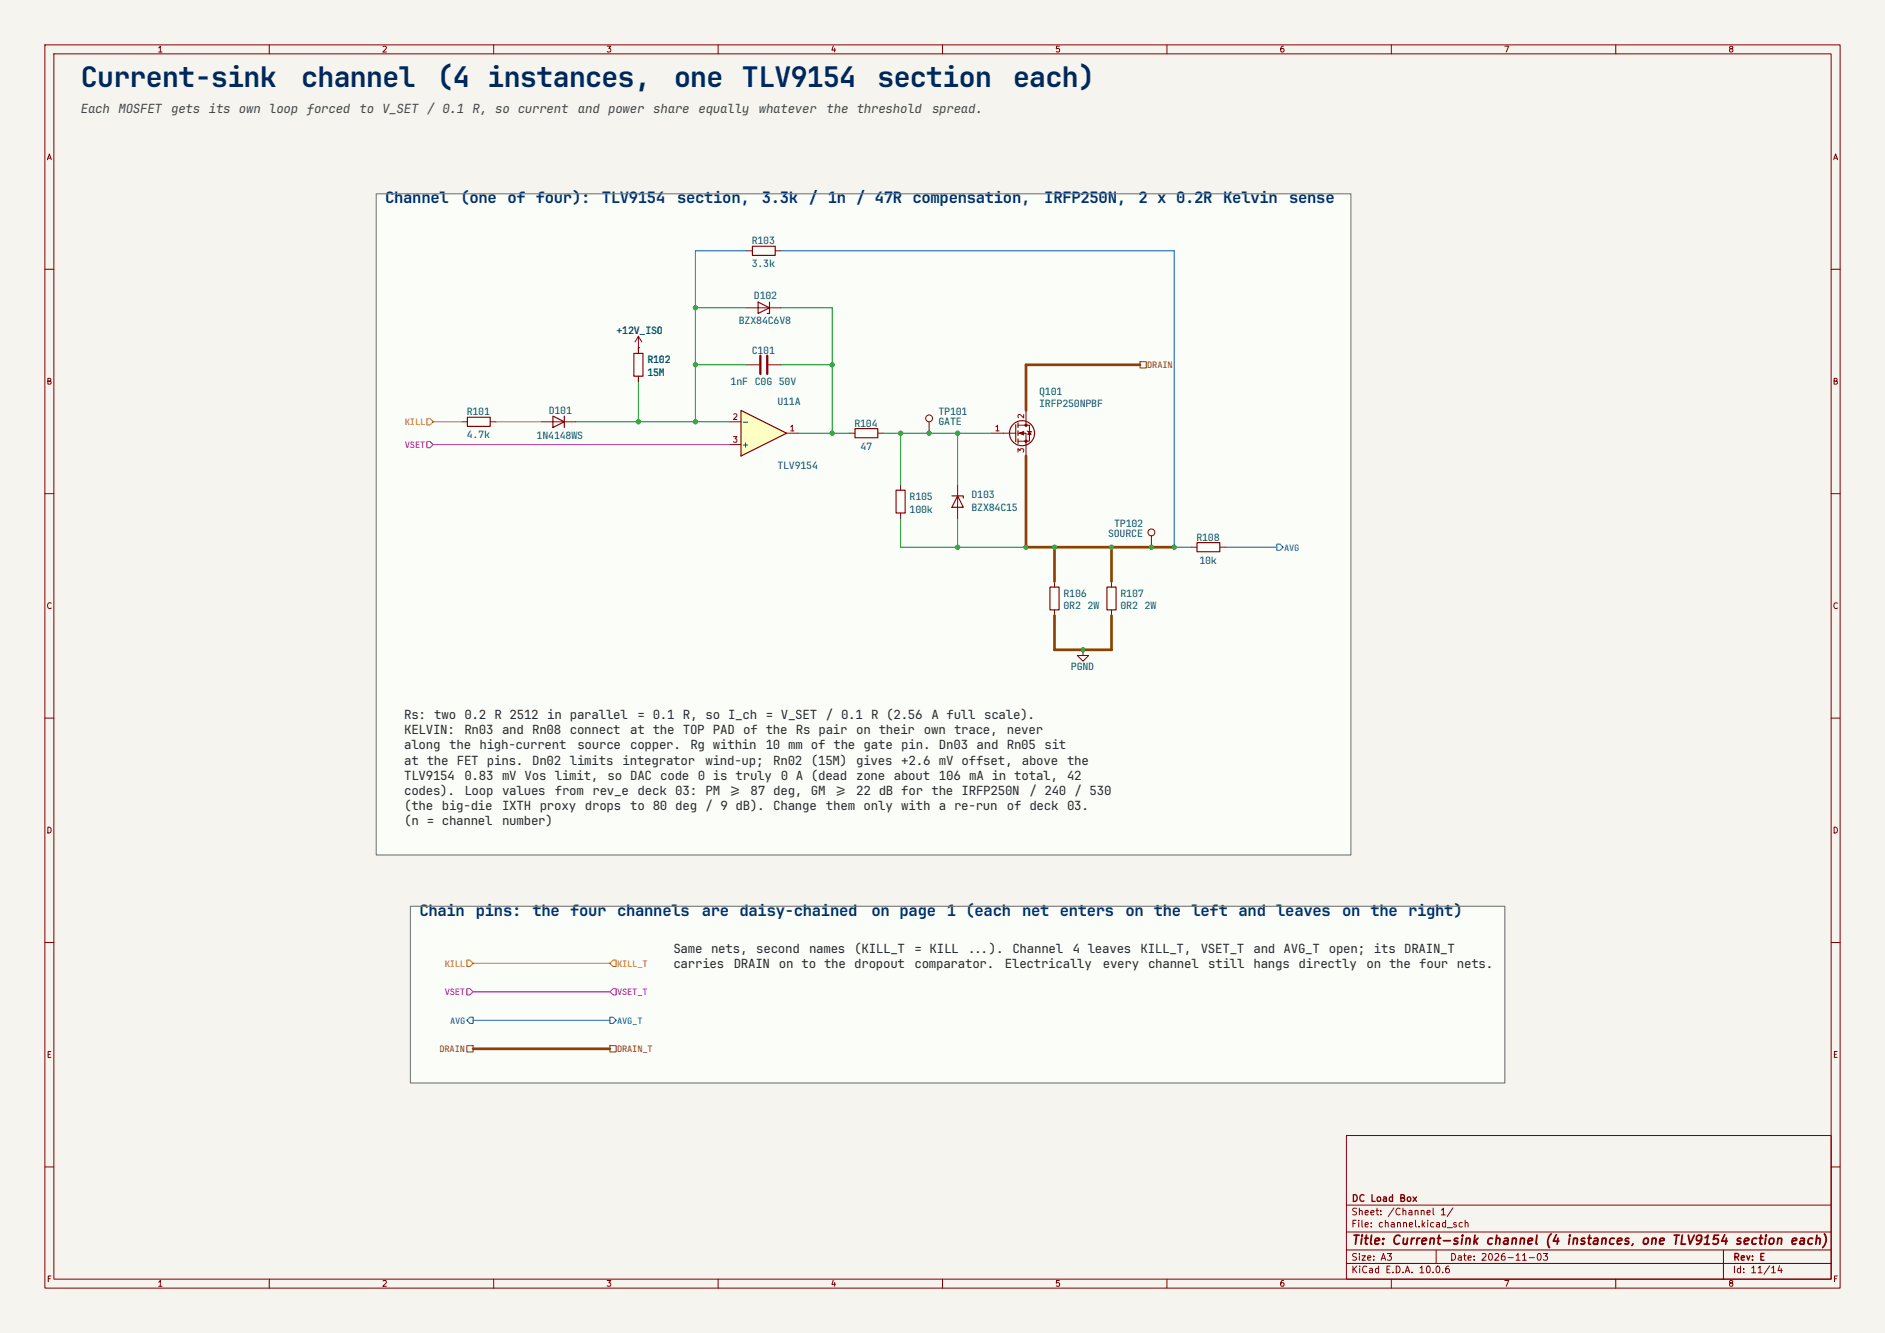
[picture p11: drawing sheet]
<svg xmlns="http://www.w3.org/2000/svg" width="420mm" height="297mm" viewBox="0 0 420 297" stroke-linecap="round" stroke-linejoin="round" font-family="sans-serif">
<path d="M0 0h420v297h-420z" fill="#f5f4ef" stroke="#f5f4ef" stroke-width=".22"/>
<g fill="none" stroke="#840000" stroke-width=".22">
<path d="M10 10h400v277h-400zM12 12h396v273h-396zM60 10v2M110 10v2M160 10v2M210 10v2M260 10v2M310 10v2M360 10v2M10 60h2M408 60h2M10 110h2"/>
<path d="M408 110h2M10 160h2M408 160h2M10 210h2M408 210h2M300 253h108v32h-108zM10 260h2M300 278.5h108M300 274.5h108M300 268.5h108M320 278.5v3M384 278.5v6.5"/>
<path d="M408 260h2M60 285v2M110 285v2M160 285v2M210 285v2M260 285v2M300 281.5h108M310 285v2M360 285v2"/>
</g>
<g fill="#fafdf8">
<path d="M83.8 43.2h217.2v147.3h-217.2z"/>
<path d="M91.4 201.9h243.9v39.4h-243.9z"/>
</g>
<g fill="none" stroke="#840000" stroke-width=".25">
<path d="M167.6 54.9h5.1v2h-5.1zM141.2 78.7h2.1v5.1h-2.1zM168.9 67.3l2.5 1.3-2.5 1.3zM171.4 67.3v2.6h-.5M104.1 93h5.1v2h-5.1zM123.2 92.7l2.5 1.3-2.5 1.3zM125.7 92.7v2.6M226.3 94.6v3.8M226.8 94.2v1.1M226.8 96v1M226.8 97.8v1M212.1 110.5h2.5v.5"/>
<path d="M213.4 110.5l1.2 2.5h-2.5zM233.9 130.8h2.1v5.1h-2.1zM246.6 130.8h2.1v5.1h-2.1z"/>
<circle cx="227.7" cy="96.5" r="2.79"/>
</g>
<g fill="none" stroke="#840000" stroke-width=".22">
<path d="M166.4 55.9h1.2M172.7 55.9h1.3M142.2 77.5h.1M142.2 74.9v3.8M142.2 74.9l-.7 1.3M142.2 74.9l.8 1.3M166.4 68.6h7.6M102.9 94h1.2M109.2 94h1.3M120.6 94h7.7M142.2 83.8v1.3M166.4 81.3h2.8"/>
<path d="M171.2 81.3h2.8M221 96.5h5.3M226.8 94.7h2.6v3.6h-2.6M226.8 96.5h1.8v5.1M228.6 91.4v3.3M228.9 96l1 .3M229.4 96.1l.3 .7h-.7zM213.4 108v7.6M256.5 119.4v2.5M234.9 129.5v1.3M234.9 135.9v1.3M247.6 129.5v1.3"/>
<path d="M247.6 135.9v1.3M241.3 144.8v1.3h1.3l-1.3 1.2-1.3-1.2h1.3M241.3 144.8h.1"/>
<circle cx="256.5" cy="118.6" r=".76"/>
</g>
<path d="M169.4 79.2v4.1M170.9 79.2v4.1" fill="none" stroke="#840000" stroke-width=".51"/>
<g fill="#840000" stroke="#840000" stroke-width=".22">
<path d="M227.1 96.5l1-.4v.8z"/>
<circle cx="228.6" cy="94.7" r=".25"/>
<circle cx="228.6" cy="98.3" r=".25"/>
</g>
<path d="M165.1 91.4l10.2 5.1-10.2 5.1z" fill="#ffffc2"/>
<path d="M165.1 91.4l10.2 5.1-10.2 5.1zM190.5 95.5h5.1v2h-5.1zM199.6 109.2h2.1v5.1h-2.1zM266.7 120.9h5.1v2h-5.1z" fill="none" stroke="#840000" stroke-width=".25"/>
<g fill="none" stroke="#840000" stroke-width=".22">
<path d="M142.2 77.5h.1M142.2 77.5v1.2M142.2 83.8v1.3M162.6 94h2.5M162.6 99.1h2.5M175.3 96.5h2.5M189.2 96.5h1.3M195.6 96.5h1.2M207 94v2.5M200.7 108v1.2M200.7 114.3v1.3M265.4 121.9h1.3"/>
<path d="M271.8 121.9h1.2"/>
<circle cx="207" cy="93.2" r=".76"/>
</g>
<path d="M95.1 93.3h.7l.7 .7-.7 .7h-.7zM96.5 94h6.4M110.5 94h10.1M104 213.9h.7l.7 .7-.7 .7h-.7zM105.4 214.6h30.5M136.6 213.9h.7v1.4h-.7l-.7-.7z" fill="none" stroke="#dc6e00" stroke-width=".22"/>
<path d="M95.1 98.4h.7l.7 .7-.7 .7h-.7zM96.5 99.1h66.1M104 220.3h.7l.7 .7-.7 .7h-.7zM105.4 221h30.5M136.6 220.3h.7v1.4h-.7l-.7-.7z" fill="none" stroke="#a0a" stroke-width=".22"/>
<path d="M166.4 55.9h-11.5v12.7M174 55.9h87.6v66h3.8M273 121.9h11.5M284.5 121.2h.7l.7 .7-.7 .7h-.7zM104.7 226.6h.7v1.4h-.7l-.7-.7zM105.4 227.3h30.5M135.9 226.6h.7l.7 .7-.7 .7h-.7z" fill="none" stroke="#0050c8" stroke-width=".22"/>
<path d="M254 80.6h1.4v1.4h-1.4zM104 233h1.4v1.4h-1.4zM135.9 233h1.4v1.4h-1.4z" fill="none" stroke="#8c4600" stroke-width=".22"/>
<path d="M166.4 68.6h-11.5v25.4M174 68.6h11.4v27.9M128.3 94h34.3M142.2 85.1v8.9M154.9 81.3h11.5M174 81.3h11.4M177.8 96.5h11.4M196.8 96.5h24.2M200.7 96.5v11.5M213.4 96.5v11.5M200.7 115.6v6.3h27.9M213.4 115.6v6.3" fill="none" stroke="#009600" stroke-width=".22"/>
<path d="M254 81.3h-25.4v10.1M228.6 101.6v20.3h33M234.9 121.9v7.6M234.9 137.2v7.6h12.7v-7.6M247.6 121.9v7.6M105.4 233.7h30.5" fill="none" stroke="#8c4600" stroke-width=".6"/>
<path d="M83.8 43.2h217.2v147.3h-217.2zM91.4 201.9h243.9v39.4h-243.9z" fill="none" stroke="#787878" stroke-width=".25"/>
<g fill="#009600" stroke="#009600" stroke-width=".22">
<circle cx="154.9" cy="94" r=".46"/>
<circle cx="154.9" cy="68.6" r=".46"/>
<circle cx="154.9" cy="81.3" r=".46"/>
<circle cx="185.4" cy="81.3" r=".46"/>
<circle cx="213.4" cy="96.5" r=".46"/>
<circle cx="213.4" cy="121.9" r=".46"/>
<circle cx="228.6" cy="121.9" r=".46"/>
<circle cx="234.9" cy="121.9" r=".46"/>
<circle cx="256.5" cy="121.9" r=".46"/>
<circle cx="261.6" cy="121.9" r=".46"/>
<circle cx="247.6" cy="121.9" r=".46"/>
<circle cx="207" cy="96.5" r=".46"/>
<circle cx="241.3" cy="144.8" r=".46"/>
<circle cx="185.4" cy="96.5" r=".46"/>
<circle cx="142.2" cy="94" r=".46"/>
<circle cx="200.7" cy="96.5" r=".46"/>
</g>
<g font-size="6.3" fill="#00285a">
<text x="18" y="19.5">Current-sink</text>
<text x="67.1" y="19.5">channel</text>
<text x="97.3" y="19.5">(4 instances,</text>
<text x="150.2" y="19.5">one TLV9154</text>
<text x="195.5" y="19.5">section</text>
<text x="225.7" y="19.5">each)</text>
</g>
<g font-size="3.5" fill="#003278">
<text x="85.8" y="45.3">Channel</text>
<text x="102.6" y="45.3">(one of four):</text>
<text x="134.1" y="45.3">TLV9154</text>
<text x="150.9" y="45.3">section,</text>
<text x="169.7" y="45.3">3.3k / 1n / 47R compensation,</text>
<text x="232.7" y="45.3">IRFP250N,</text>
<text x="253.7" y="45.3">2 x 0.2R Kelvin</text>
<text x="287.2" y="45.3">sense</text>
<text x="93.4" y="204">Chain</text>
<text x="106" y="204">pins:</text>
<text x="118.6" y="204">the four channels</text>
<text x="156.4" y="204">are daisy-chained</text>
<text x="194.1" y="204">on page 1 (each</text>
<text x="227.7" y="204">net enters</text>
<text x="250.8" y="204">on the left and leaves</text>
<text x="299" y="204">on the right)</text>
</g>
<g font-size="2.8" fill="#464646">
<text x="18" y="25.2">Each MOSFET</text>
<text x="38.1" y="25.2">gets its own loop forced</text>
<text x="80.1" y="25.2">to V_SET / 0.1 R, so current</text>
<text x="128.8" y="25.2">and power</text>
<text x="145.6" y="25.2">share</text>
<text x="155.6" y="25.2">equally</text>
<text x="169.1" y="25.2">whatever</text>
<text x="184.2" y="25.2">the threshold</text>
<text x="207.7" y="25.2">spread.</text>
</g>
<g font-size="2.8" fill="#282828">
<text x="90" y="160.3">Rs: two 0.2 R 2512 in parallel</text>
<text x="142.1" y="160.3">= 0.1 R, so I_ch = V_SET</text>
<text x="184" y="160.3">/ 0.1 R (2.56</text>
<text x="207.5" y="160.3">A full scale).</text>
<text x="90" y="163.6">KELVIN:</text>
<text x="90" y="167">along</text>
<text x="100.1" y="167">the high-current</text>
<text x="103.5" y="163.6">Rn03 and Rn08 connect</text>
<text x="128.6" y="167">source</text>
<text x="140.4" y="163.6">at the TOP PAD of the Rs pair on their</text>
<text x="140.4" y="167">copper.</text>
<text x="153.8" y="167">Rg within</text>
<text x="170.6" y="167">10 mm of the gate pin. Dn03 and Rn05 sit</text>
<text x="205.9" y="163.6">own trace,</text>
<text x="224.3" y="163.6">never</text>
<text x="90" y="170.3">at the FET pins.</text>
<text x="90" y="173.7">TLV9154</text>
<text x="103.5" y="173.7">0.83 mV Vos limit,</text>
<text x="118.6" y="170.3">Dn02 limits</text>
<text x="135.4" y="173.7">so DAC code 0 is truly</text>
<text x="138.7" y="170.3">integrator</text>
<text x="157.2" y="170.3">wind-up;</text>
<text x="172.3" y="170.3">Rn02 (15M)</text>
<text x="174" y="173.7">0 A (dead</text>
<text x="190.7" y="173.7">zone about</text>
<text x="190.7" y="170.3">gives</text>
<text x="200.8" y="170.3">+2.6 mV offset,</text>
<text x="209.2" y="173.7">106 mA in total,</text>
<text x="227.7" y="170.3">above</text>
<text x="237.7" y="173.7">42</text>
<text x="237.7" y="170.3">the</text>
<text x="90" y="177.1">codes).</text>
<text x="103.5" y="177.1">Loop values</text>
<text x="123.6" y="177.1">from rev_e</text>
<text x="142.1" y="177.1">deck 03: PM &gt;= 87 deg, GM &gt;= 22 dB for the IRFP250N</text>
<text x="229.3" y="177.1">/ 240 / 530</text>
<text x="90" y="180.4">(the big-die</text>
<text x="90" y="183.8">(n = channel</text>
<text x="111.9" y="180.4">IXTH proxy</text>
<text x="111.9" y="183.8">number)</text>
<text x="130.3" y="180.4">drops</text>
<text x="140.4" y="180.4">to 80 deg / 9 dB). Change</text>
<text x="184" y="180.4">them only with a re-run</text>
<text x="224.3" y="180.4">of deck 03.</text>
<text x="150" y="212.4">Same nets,</text>
<text x="150" y="215.8">carries</text>
<text x="163.5" y="215.8">DRAIN</text>
<text x="168.5" y="212.4">second</text>
<text x="173.5" y="215.8">on to the dropout</text>
<text x="180.3" y="212.4">names</text>
<text x="190.3" y="212.4">(KILL_T</text>
<text x="203.7" y="212.4">= KILL ...</text>
<text x="203.7" y="215.8">comparator.</text>
<text x="220.3" y="212.4">).</text>
<text x="223.9" y="215.8">Electrically</text>
<text x="225.6" y="212.4">Channel</text>
<text x="239" y="212.4">4 leaves</text>
<text x="245.7" y="215.8">every</text>
<text x="254.1" y="212.4">KILL_T,</text>
<text x="255.8" y="215.8">channel</text>
<text x="267.5" y="212.4">VSET_T</text>
<text x="269.2" y="215.8">still</text>
<text x="279.3" y="212.4">and AVG_T</text>
<text x="279.3" y="215.8">hangs</text>
<text x="289.3" y="215.8">directly</text>
<text x="296.1" y="212.4">open;</text>
<text x="304.5" y="215.8">on the four nets.</text>
<text x="306.1" y="212.4">its DRAIN_T</text>
</g>
<g font-size="2.2" fill="#006464">
<text x="167.5" y="54.4">R103</text>
<text x="167.5" y="59.5">3.3k</text>
<text x="168" y="66.6">D102</text>
<text x="137.3" y="74.5">+12V_ISO</text>
<text x="164.6" y="72.2">BZX84C6V8</text>
<text x="144.2" y="80.9">R102</text>
<text x="144.2" y="83.7">15M</text>
<text x="167.5" y="78.9">C101</text>
<text x="162.8" y="85.8">1nF C0G 50V</text>
<text x="231.5" y="88">Q101</text>
<text x="104" y="92.5">R101</text>
<text x="122.3" y="92.3">D101</text>
<text x="173.2" y="90.1">U11A</text>
<text x="190.4" y="95.1">R104</text>
<text x="209.1" y="92.5">TP101</text>
<text x="209.1" y="94.7">GATE</text>
<text x="231.5" y="90.8">IRFP250NPBF</text>
<text x="104" y="97.6">4.7k</text>
<text x="119.6" y="97.9">1N4148WS</text>
<text x="191.7" y="100.2">47</text>
<text x="173.2" y="104.5">TLV9154</text>
<text x="202.7" y="111.4">R105</text>
<text x="216.4" y="111.1">D103</text>
<text x="216.4" y="113.9">BZX84C15</text>
<text x="202.7" y="114.2">100k</text>
<text x="246.9" y="119.7">SOURCE</text>
<text x="248.2" y="117.5">TP102</text>
<text x="266.6" y="120.5">R108</text>
<text x="267.2" y="125.6">10k</text>
<text x="236.9" y="133">R106</text>
<text x="236.9" y="135.8">0R2 2W</text>
<text x="249.6" y="133">R107</text>
<text x="249.6" y="135.8">0R2 2W</text>
<text x="238.6" y="149.3">PGND</text>
</g>
<text font-size="2" fill="#840000" x="301" y="277.8">Title: Current-sink channel (4 instances, one TLV9154 section each)</text>
<g font-size="1.9" fill="#8c4600">
<text x="255.6" y="82.1">DRAIN</text>
<text x="97.9" y="234.5">DRAIN</text>
<text x="137.5" y="234.5">DRAIN_T</text>
</g>
<g font-size="1.9" fill="#dc6e00">
<text x="90.2" y="94.8">KILL</text>
<text x="99.1" y="215.5">KILL</text>
<text x="137.5" y="215.5">KILL_T</text>
</g>
<g font-size="1.9" fill="#a0a">
<text x="90.2" y="99.9">VSET</text>
<text x="99.1" y="221.8">VSET</text>
<text x="137.5" y="221.8">VSET_T</text>
</g>
<g font-size="1.9" fill="#0050c8">
<text x="286.1" y="122.7">AVG</text>
<text x="100.3" y="228.2">AVG</text>
<text x="137.5" y="228.2">AVG_T</text>
</g>
<g font-size="1.5" fill="#840000">
<text x="301" y="268.1">DC Load Box</text>
<text x="300.9" y="273.8">File: channel.kicad_sch</text>
<text x="300.9" y="271.1">Sheet: /Channel 1/</text>
<text x="300.9" y="281.2">Size: A3</text>
<text x="322.9" y="281.2">Date: 2026-11-03</text>
<text x="386" y="281.2">Rev: E</text>
<text x="300.9" y="284">KiCad E.D.A. 10.0.6</text>
<text x="385.9" y="284">Id: 11/14</text>
</g>
<g font-size="1.3" fill="#840000">
<text x="35" y="12">1</text>
<text x="85" y="12">2</text>
<text x="135" y="12">3</text>
<text x="185" y="12">4</text>
<text x="235" y="12">5</text>
<text x="285" y="12">6</text>
<text x="335" y="12">7</text>
<text x="385" y="12">8</text>
<text x="10.3" y="36">A</text>
<text x="408.3" y="36">A</text>
<text x="10.2" y="86">B</text>
<text x="408.2" y="86">B</text>
<text x="10.2" y="136">C</text>
<text x="408.2" y="136">C</text>
<text x="10.2" y="186">D</text>
<text x="408.2" y="186">D</text>
<text x="10.3" y="236">E</text>
<text x="408.3" y="236">E</text>
<text x="10.3" y="286">F</text>
<text x="35" y="287">1</text>
<text x="85" y="287">2</text>
<text x="135" y="287">3</text>
<text x="185" y="287">4</text>
<text x="235" y="287">5</text>
<text x="285" y="287">6</text>
<text x="335" y="287">7</text>
<text x="385" y="287">8</text>
<text x="408.3" y="286">F</text>
</g>
<g font-size="1.3" fill="#a90000">
<text x="163.1" y="93.8">2</text>
<text x="228.5" y="93.4" transform="rotate(-90 228.5 93.4)">2</text>
<text x="163.1" y="98.9">3</text>
<text x="175.8" y="96.4">1</text>
<text x="221.5" y="96.4">1</text>
<text x="228.5" y="101.1" transform="rotate(-90 228.5 101.1)">3</text>
</g>
<g font-size="1.3" fill="#006464">
<text x="165.2" y="94.9">-</text>
<text x="165.2" y="100">+</text>
</g>
</svg>
